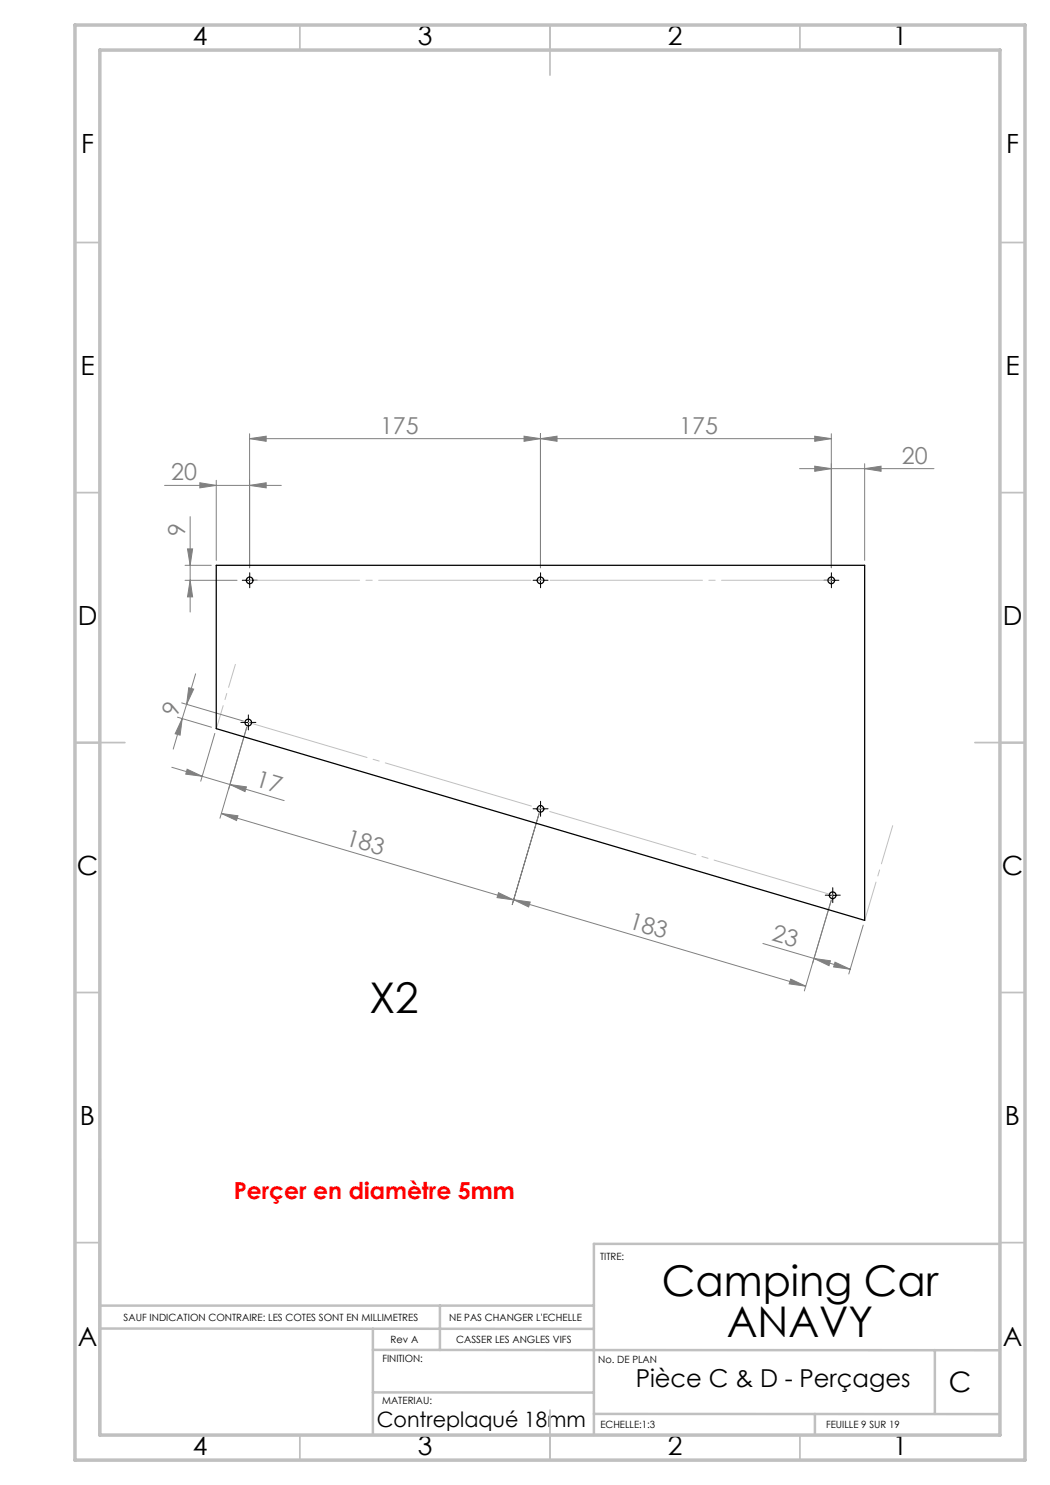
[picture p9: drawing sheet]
<svg xmlns="http://www.w3.org/2000/svg" width="210mm" height="297mm" viewBox="0 0 210 297" stroke-linecap="round" stroke-linejoin="round" font-family="sans-serif">
<g fill="none" stroke="#808080" stroke-width=".2">
<path d="M32.9 97.1h23.4M40 96.6l3.3 .5-3.3 .5zM43.3 96.1v16M49.9 97.1l3.3-.5v1zM49.9 87.7l3.3-.5v1.1zM49.9 86.7v26.9M49.9 87.7h116.4M104.8 87.2l3.3 .5-3.3 .6zM108.1 87.7l3.3-.5v1.1zM108.1 86.7v26.9M159.9 93.7h26.9M162.9 87.2l3.4 .5-3.4 .6z"/>
<path d="M162.9 93.2l3.4 .5-3.4 .6zM166.3 86.7v26.9M172.9 93.7l3.3-.5v1.1zM172.9 92.7v19.4M37 116.1h10.4M37 113.1h5.3M37.5 109.8h1l-.5 3.3zM38 103.3v19.1M38 116.1l.5 3.3h-1zM37.7 137.5l1 .3-1.4 3.1zM39.1 134.8l-1.8 6.1M34.4 153.5l22.4 6.6"/>
<path d="M35.5 143.4l6.8 2M36.3 140.6l12.4 3.6M36.4 143.7l-1.8 6.1M36.4 143.7l-.4 3.3-1-.2zM37.3 140.9l-.9 2.8M37.4 153.8l3 1.5-3.3-.5zM43 146.7l-2.9 9.5M45.7 157.9l3.7-12.5-5.4 18.3M46 156.9l3.3 .5-.3 .9zM44.3 162.7l58.4 17.3M44.3 162.7l3.3 .5-.3 .9zM99.7 178.5l3 1.5-3.3-.5z"/>
<path d="M102.7 179.9l58.4 17.3M102.7 179.9l3.3 .5-.3 1zM102.4 180.9l5.4-18.2-5.4 18.2M152.6 188.7l10.2 3M158.2 195.8l2.9 1.4-3.3-.4zM162.8 191.7l7.2 2.1M162.8 191.7l3.3 .5-.3 .9zM166.3 180l-5.4 18.2M167 192.4l3 1.4-3.3-.4zM172.6 185l-2.8 9.8"/>
</g>
<g fill="none" stroke="#000" stroke-width=".2" stroke-dasharray="30.5 1.3 1.3 1.3">
<path d="M49.1 116.1h-.7M49.9 115.2v-.6M49.9 116.9v.7M50.8 116.1h.6M107.3 116.1h-.7M108.1 115.2v-.6M108.1 116.9v.7M108.9 116.1h.7M165.4 116.1h-.6M166.3 115.2v-.6M166.3 116.9v.7M167.1 116.1h.7"/>
<path d="M48.8 144.5h-.6M49.7 143.6v-.6M49.7 145.3v.7M50.5 144.5h.7M107.3 161.8h-.7M108.1 160.9v-.6M108.1 162.6v.7M108.9 161.8h.7M165.7 179h-.6M166.6 178.2v-.7M166.6 179.9v.6M167.4 179h.7"/>
</g>
<path d="M49.1 116.1h1.7M49.9 115.2v1.7M107.2 116.1h1.7M108.1 115.2v1.7M165.4 116.1h1.7M166.3 115.2v1.7M48.8 144.5h1.7M49.7 143.7v1.6M107.2 161.8h1.7M108.1 160.9v1.7M165.7 179.1h1.7M166.5 178.2v1.7" fill="none" stroke="#000" stroke-width=".2"/>
<path d="M49.9 116.1h116.4" fill="none" stroke="#c0c0c0" stroke-width=".2" stroke-dasharray="30.5 1.3 1.3 1.3" stroke-dashoffset="8.5"/>
<path d="M49.7 144.5l116.9 34.5" fill="none" stroke="#c0c0c0" stroke-width=".2" stroke-dasharray="30.5 1.3 1.3 1.3" stroke-dashoffset="5.7"/>
<path d="M172.9 184.1l5.6-19" fill="none" stroke="#c0c0c0" stroke-width=".2" stroke-dasharray="30.5 1.3 1.3 1.3" stroke-dashoffset="22.5"/>
<path d="M43.3 145.7l3.8-12.8" fill="none" stroke="#c0c0c0" stroke-width=".2" stroke-dasharray="30.5 1.3 1.3 1.3" stroke-dashoffset="25.7"/>
<g fill="none" stroke="#c0c0c0" stroke-width=".35">
<path d="M60 5v5M110 5v10M160 5v5M15 48.5h5M200 48.5h5M15 98.5h5M200 98.5h5M15 148.5h10M195 148.5h10M15 198.5h5M200 198.5h5M15 248.5h5"/>
<path d="M200 248.5h5M60 287v5M110 282v10M160 287v5"/>
</g>
<path d="M20 231.8v55.2M200 248.8h-81.2v38.2M20 261.1h98.8M20 265.7l98.8 .1M74.6 265.7v21.3M74.6 278.5h44.2M74.6 270h125.4M88 261.1v8.9M187 270v12.8M118.8 282.8h81.2M163 282.8v4.2" fill="none" stroke="#c0c0c0" stroke-width=".5"/>
<path d="M15 5h190v287h-190zM20 10h180v277h-180z" fill="none" stroke="#c0c0c0" stroke-width=".7"/>
<g fill="#808080">
<path d="M46 156.9l3.3 .5-.3 .9zM37.4 153.8l3 1.5-3.3-.5z"/>
<path d="M162.8 191.7l3.3 .5-.3 .9zM167 192.4l3 1.4-3.3-.4z"/>
<path d="M40 96.6l3.3 .5-3.3 .5zM49.9 97.1l3.3-.5v1zM49.9 87.7l3.3-.5v1.1zM104.8 87.2l3.3 .5-3.3 .6zM108.1 87.7l3.3-.5v1.1zM162.9 87.2l3.4 .5-3.4 .6z"/>
<path d="M162.9 93.2l3.4 .5-3.4 .6zM172.9 93.7l3.3-.5v1.1z"/>
<path d="M37.7 137.5l1 .3-1.4 3.1zM36.4 143.7l-.4 3.3-1-.2z"/>
<path d="M38 116.1l.5 3.3h-1zM37.5 109.8h1l-.5 3.3z"/>
<path d="M102.7 179.9l3.3 .5-.3 1zM158.2 195.8l2.9 1.4-3.3-.4zM44.3 162.7l3.3 .5-.3 .9zM99.7 178.5l3 1.5-3.3-.5z"/>
</g>
<g fill="none" stroke="#000" stroke-width=".25">
<path d="M43.3 113.1h129.6v71l-129.6-38.4z"/>
<circle cx="49.9" cy="116.1" r=".67"/>
<circle cx="108.1" cy="116.1" r=".67"/>
<circle cx="166.3" cy="116.1" r=".67"/>
<circle cx="49.6" cy="144.5" r=".67"/>
<circle cx="108.1" cy="161.8" r=".67"/>
<circle cx="166.5" cy="179.1" r=".68"/>
</g>
<g font-size="8.5">
<text x="73.9" y="202.7">X2</text>
<text x="132.4" y="259.3">Camping Car</text>
<text x="145.3" y="267.4">ANAVY</text>
</g>
<text font-size="5.6" x="189.8" y="278.5">C</text>
<g font-size="5.3">
<text x="38.5" y="8.9">4</text>
<text x="83.5" y="8.9">3</text>
<text x="133.6" y="8.9">2</text>
<text x="178.6" y="8.9">1</text>
<text x="16.2" y="30.7">F</text>
<text x="201.2" y="30.7">F</text>
<text x="16.1" y="74.9">E</text>
<text x="201.1" y="74.9">E</text>
<text x="15.5" y="124.9">D</text>
<text x="200.5" y="124.9">D</text>
<text x="15.4" y="174.9">C</text>
<text x="200.4" y="174.9">C</text>
<text x="16" y="224.9">B</text>
<text x="201" y="224.9">B</text>
<text x="15.5" y="269.2">A</text>
<text x="200.5" y="269.2">A</text>
<text x="38.5" y="290.9">4</text>
<text x="83.5" y="290.9">3</text>
<text x="133.6" y="290.9">2</text>
<text x="178.6" y="290.9">1</text>
</g>
<text font-size="4.9" x="127.1" y="277.3">Pièce C &amp; D - Perçages</text>
<g font-size="4.7" fill="#808080">
<text x="76" y="86.7">175</text>
<text x="135.9" y="86.7">175</text>
<text x="180.4" y="92.7">20</text>
<text x="34.2" y="96">20</text>
<text x="37" y="107.2" transform="rotate(-90 37 107.2)">9</text>
<text x="35.5" y="143.5" transform="rotate(-74 35.5 143.5)">9</text>
<text x="50.9" y="157.3" transform="rotate(16 50.9 157.3)">17</text>
<text x="68.9" y="168.9" transform="rotate(16 68.9 168.9)">183</text>
<text x="125.6" y="185.6" transform="rotate(16 125.6 185.6)">183</text>
<text x="154.1" y="188.1" transform="rotate(16 154.1 188.1)">23</text>
</g>
<text font-size="4.7" fill="#f00" x="46.8" y="239.8">Perçer en diamètre 5mm</text>
<text font-size="4.2" x="75.4" y="285.4">Contreplaqué 18mm</text>
<g font-size="2">
<text x="120" y="251.9">TITRE:</text>
<text x="24.7" y="264.2">SAUF INDICATION CONTRAIRE: LES COTES SONT EN MILLIMETRES</text>
<text x="78.1" y="268.6">Rev A</text>
<text x="89.8" y="264.2">NE PAS CHANGER L'ECHELLE</text>
<text x="91.2" y="268.6">CASSER LES ANGLES VIFS</text>
<text x="76.5" y="272.3">FINITION:</text>
<text x="119.6" y="272.5">No. DE PLAN</text>
<text x="76.4" y="280.9">MATERIAU:</text>
<text x="120.1" y="285.6">ECHELLE:1:3</text>
<text x="165.2" y="285.6">FEUILLE 9 SUR 19</text>
</g>
</svg>
